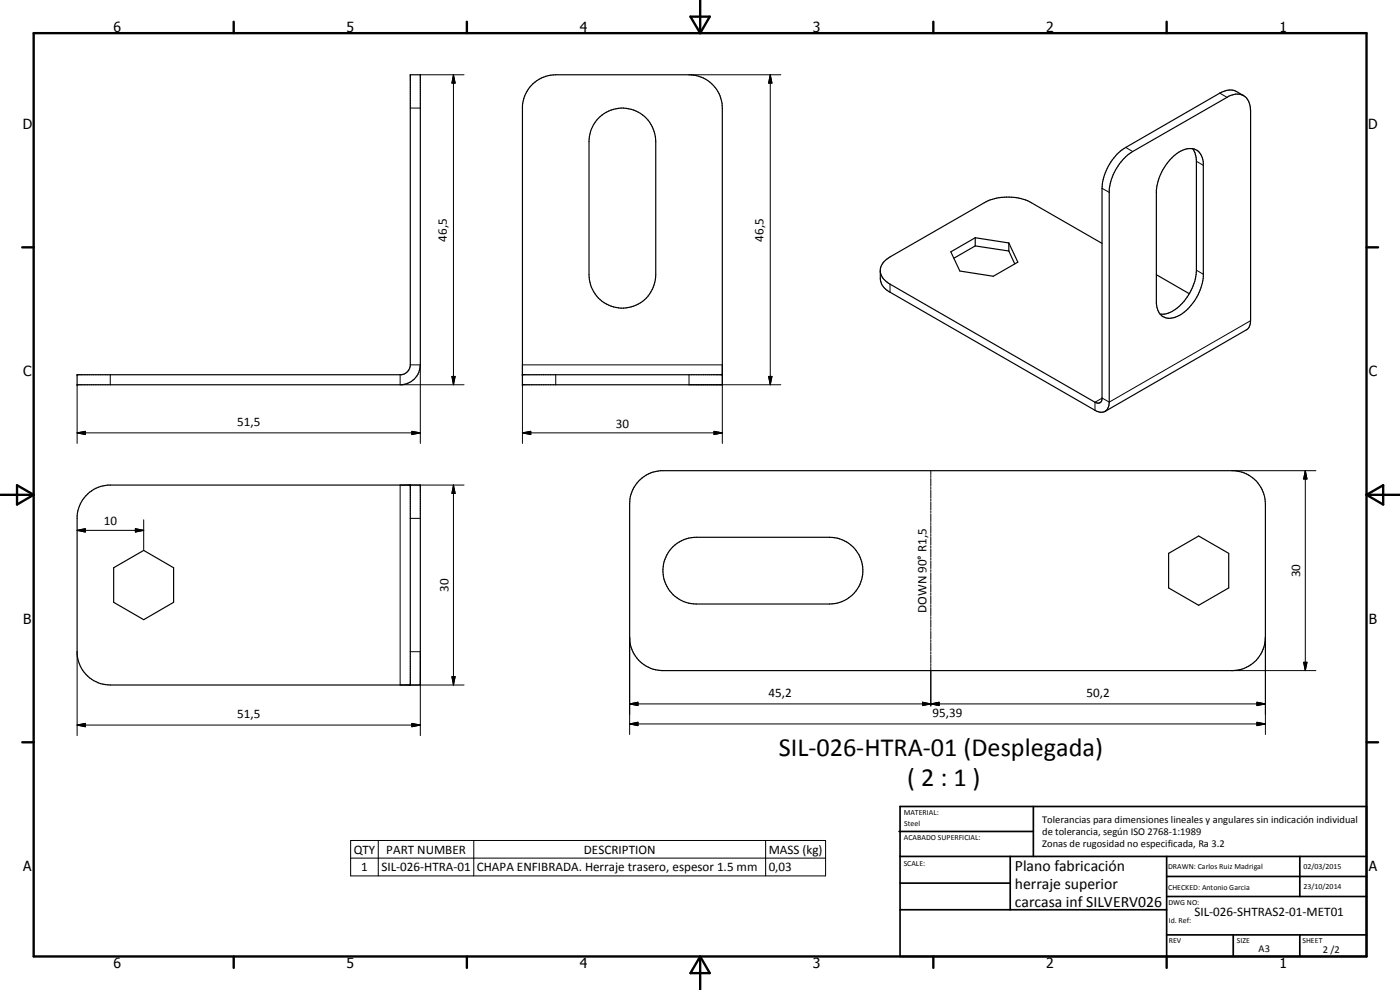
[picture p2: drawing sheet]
<svg xmlns="http://www.w3.org/2000/svg" width="420mm" height="297mm" viewBox="0 0 420 297" stroke-linecap="round" stroke-linejoin="round" font-family="sans-serif">
<g fill="none" stroke="#000" stroke-width=".35">
<path d="M160 25.1a10.3 10.3 0 0 1 6.8-2.7h40a10 10 0 0 1 10 10v83h-60v-83.7a10.2 10.2 0 0 1 3.2-6.6zM179.6 35.5a10 10 0 0 1 10.9-2.3 10 10 0 0 1 6.3 9.3v40a10 10 0 0 1-10 10 10 10 0 0 1-10-10v-40a10 10 0 0 1 2.8-7zM373.2 28.7a5.8 5.8 0 0 0-3.7-1.7l-1.4 .1-2 .8-28.2 16.3a15.5 15.5 0 0 0-7.2 12.3v63.3a1.27 1.27 0 0 1-.7 1.1 1.27 1.27 0 0 1-1.4-.2l-61.5-35.4a5 5 0 0 1-2.9-3.9M337.9 47l2-1.5 28.3-16.3a4.2 4.2 0 0 1 6.4 .9l.5 1.4 .2 1.8v62.9l-.3 1.7-.7 .9-42.7 24.6 1-1.1 .3-1.7v-63.5a16.1 16.1 0 0 1 5-10.1zM351.2 47.9a7.7 7.7 0 0 1 7.2-3.2 4.4 4.4 0 0 1 2.7 4.3v33.9a15 15 0 0 1-8.3 12.3 3.9 3.9 0 0 1-5.7-3.5l-.1-34.6a16.3 16.3 0 0 1 4.2-9.2zM357.9 44.6l.7 1.2 .5 2.6v32.7a15.1 15.1 0 0 1-8.5 12.8l-1 .3h-1.5M292.7 71.3l-7.3 4.3 2.7 5.7 10 1.6 7.4-4.2-2.7-5.8M292.7 71.3l10.1 1.6M292.7 71.3v2.5M292.7 73.8l10.1 1.5M292.7 73.8l-6.4 3.7M302.8 72.9v2.4"/>
<path d="M302.8 75.3l1.7 3.9M330.7 73l-21.2-12.2a15.6 15.6 0 0 0-14.1 0l-28.3 16.3a5 5 0 0 0-2.9 3.8v2.7a4.9 4.9 0 0 0 2.9 4.1l61.5 35.4a2.99 2.99 0 0 0 3 .3M347 82.4l9.9 5.7M23.1 112.4h97.4a3.1 3.1 0 0 0 2.6-2.9v-87.1h3v87.1a6.1 6.1 0 0 1-5.4 5.9h-97.6zM156.8 112.4h60M25.8 148.7a10 10 0 0 1 6.6-3.2h93.7v60h-93a10 10 0 0 1-10-9.2v-41.5a10.2 10.2 0 0 1 2.7-6.1zM123.1 145.5v60M191.6 144.4a10 10 0 0 1 6.6-3.2h172.3a10 10 0 0 1 9.3 10v40a10 10 0 0 1-10.1 10h-170.7a10 10 0 0 1-10-10v-40a10 10 0 0 1 2.6-6.8zM34.1 170.3l9-5.2 9 5.2v10.4l-9 5.2-9-5.2zM202 164a10 10 0 0 1 6.9-2.8h40.1a10 10 0 0 1 9.9 10 10 10 0 0 1-9.9 10h-40.1a10 10 0 0 1-9.2-6.3 10 10 0 0 1 2.3-10.9zM350.7 166l9-5.2 9.1 5.2v10.4l-9.1 5.2-9-5.2z"/>
</g>
<g fill="#000">
<circle cx="23.1" cy="112.4" r=".18"/>
<circle cx="23.1" cy="115.4" r=".18"/>
<circle cx="156.8" cy="112.4" r=".18"/>
<circle cx="156.8" cy="115.4" r=".18"/>
<circle cx="216.8" cy="112.4" r=".18"/>
<circle cx="123.1" cy="145.5" r=".18"/>
<circle cx="126.1" cy="145.5" r=".18"/>
</g>
<g fill="none" stroke="#000" stroke-width=".3">
<path d="M123.1 32.4h3M126.1 22.4h13.2M136.1 22.4l.5 2.5h-1zM136.1 22.4v93M206.8 22.4h27.5M231.2 22.4l.5 2.5h-1zM231.2 22.4v93M366.1 27.9l2.1 1.3M330.7 56.5l2.2 1.2M337.9 44.2l2 1.3M359.1 48.4l2 1.2M267.1 85.3v2.4"/>
<path d="M359.1 81.1l2 1.2M375.3 96.2l-42.4 24.4-2.2-1.1-2.1 1.2v2.4M23.1 115.4v17.7M33.1 112.4v3M120.1 112.4v3h19.2M123.1 109.5h3v23.6M135.6 112.9h1l-.5 2.5zM166.8 112.4v3M206.8 112.4v3h27.5M230.7 112.9h1l-.5 2.5zM23.1 129.9l2.5-.5v1zM23.1 129.9h103"/>
<path d="M123.6 129.4l2.5 .5-2.5 .5zM156.8 129.9l2.5-.5v1zM156.8 133.1v-23.6h60v23.6M156.8 129.9h60M214.3 129.4l2.5 .5-2.5 .5zM23.1 159.1l2.5-.5v1zM23.1 159.1h20M40.6 158.6l2.5 .5-2.5 .5zM43.1 156v9.1M123.1 155.5h3M136.1 145.5l.5 2.5h-1zM136.1 145.5v60"/>
<path d="M139.3 145.5h-19.2v60h19.2M279.3 141.2v1.2M279.3 142.7v.6M279.3 143.6v2.3M279.3 146.2v.6M279.3 147.1v2.4M279.3 149.7v.6M279.3 150.6v2.4M279.3 153.3v.5M279.3 154.2v2.3M279.3 156.8v.6M279.3 157.7v2.3"/>
<path d="M369.7 141.2h25.2M391.7 141.2l.5 2.5h-1zM391.7 141.2v60M279.3 160.3v.6M279.3 161.2v2.4M279.3 163.9v.6M279.3 164.8v2.3M279.3 167.4v.6M279.3 168.3v2.3M279.3 170.9v.6M279.3 171.8v2.4M279.3 174.5v.5"/>
<path d="M279.3 175.3v2.4M279.3 178v.6M279.3 178.9v2.3M23.1 195.5v25.2M123.1 195.5h3v25.2M189 191.2v29.2M279.3 181.5v.6M279.3 182.4v2.3M279.3 185v.6M279.3 185.9v2.4M279.3 188.6v.5M279.3 189.4v2.4"/>
<path d="M279.3 192.1v.6M279.3 193v2.3M279.3 195.6v.6M279.3 196.5v2.4M279.3 199.1v.7M379.8 191.2v29.2M391.2 198.7h1l-.5 2.5zM23.1 217.6l2.5-.6v1.1zM23.1 217.6h103M123.6 217l2.5 .6-2.5 .5zM135.6 203h1l-.5 2.5zM189 211.2l2.5-.5v1z"/>
<path d="M189 217.2l2.5-.5v1zM189 211.2h190.8M189 217.2h190.8M276.8 210.7l2.5 .5-2.5 .5zM276.8 210.7l5 1v-1l-5 1zM279.3 211.2l2.5-.5v1zM279.3 200v11.8M369.7 201.2h25.2M377.2 216.7l2.6 .5-2.6 .5zM377.2 210.7l2.6 .5-2.6 .5zM105.2 252.2h142.6v10.6h-142.6zM105.2 257.5h142.6"/>
<path d="M113.5 252.2v10.6M142.2 252.2v10.6M229.8 252.2v10.6"/>
</g>
<g fill="none" stroke="#000" stroke-width=".71">
<path d="M10.1 9.9h400v277.1h-400zM70.1 6.5v3.4M140.1 6.5v3.4M207.2 5h5.8l-2.9 4.9zM210.1 0v9.9M280.1 6.5v3.4M350.1 6.5v3.4M6.7 74.2h3.4M410.1 74.2h3.5M.1 148.5h10M5.1 145.6l5 2.9-5 2.9zM410.1 148.5h10"/>
<path d="M410.1 148.5l5-2.9v5.8zM6.7 222.7h3.4M410.1 222.7h3.5M70.1 287v3.4M140.1 287v3.4M210.1 287v10M210.1 287l2.9 5h-5.8zM280.1 287v3.4M350.1 287v3.4"/>
</g>
<g fill="none" stroke="#000" stroke-width=".51">
<path d="M269.8 249.5h40.3M270.1 242h140v45h-140zM270.1 257h140M303.2 257v16M310.1 242v15M350.1 257v30M390.1 257v12M270.1 265h33.1M270.1 273h80M350.1 269h60M350.1 263h60M350.1 280.5h60"/>
<path d="M370.1 280.5v6.5M390.1 280.5v6.5"/>
</g>
<g fill="#000">
<path d="M136.1 22.4l.5 2.5h-1zM231.2 22.4l.5 2.5h-1zM135.6 112.9h1l-.5 2.5zM230.7 112.9h1l-.5 2.5zM23.1 129.9l2.5-.5v1zM123.6 129.4l2.5 .5-2.5 .5zM156.8 129.9l2.5-.5v1zM214.3 129.4l2.5 .5-2.5 .5zM23.1 159.1l2.5-.5v1zM40.6 158.6l2.5 .5-2.5 .5zM136.1 145.5l.5 2.5h-1zM391.7 141.2l.5 2.5h-1z"/>
<path d="M391.2 198.7h1l-.5 2.5zM23.1 217.6l2.5-.6v1.1zM123.6 217l2.5 .6-2.5 .5zM135.6 203h1l-.5 2.5zM189 211.2l2.5-.5v1zM189 217.2l2.5-.5v1zM276.8 210.7l2.5 .5-2.5 .5zM279.3 211.2l2.5-.5v1zM377.2 216.7l2.6 .5-2.6 .5zM377.2 210.7l2.6 .5-2.6 .5z"/>
</g>
<g font-size="7.9">
<text x="233.7" y="226.7">SIL-026-HTRA-01 (Desplegada)</text>
<text x="272.3" y="235.7">( 2 : 1 )</text>
</g>
<g font-size="4.7">
<text x="304.6" y="261.2">Plano fabricación</text>
<text x="304.6" y="266.6">herraje superior</text>
<text x="304.6" y="272">carcasa inf SILVERV026</text>
</g>
<g font-size="4.2">
<text x="34" y="9.6">6</text>
<text x="104" y="9.6">5</text>
<text x="174" y="9.6">4</text>
<text x="244" y="9.6">3</text>
<text x="314" y="9.6">2</text>
<text x="384" y="9.6">1</text>
<text x="6.8" y="38.7">D</text>
<text x="410.6" y="38.7">D</text>
<text x="7" y="112.9">C</text>
<text x="410.8" y="112.9">C</text>
<text x="7" y="187.1">B</text>
<text x="410.8" y="187.1">B</text>
<text x="7" y="261.4">A</text>
<text x="410.8" y="261.4">A</text>
<text x="34" y="290.4">6</text>
<text x="104" y="290.4">5</text>
<text x="174" y="290.4">4</text>
<text x="244" y="290.4">3</text>
<text x="314" y="290.4">2</text>
<text x="384" y="290.4">1</text>
</g>
<g font-size="3.9">
<text x="134.1" y="72.5" transform="rotate(-90 134.1 72.5)">46,5</text>
<text x="229.1" y="72.5" transform="rotate(-90 229.1 72.5)">46,5</text>
<text x="71.2" y="127.8">51,5</text>
<text x="184.8" y="128.4">30</text>
<text x="31.1" y="157.6">10</text>
<text x="390.2" y="173.2" transform="rotate(-90 390.2 173.2)">30</text>
<text x="134.6" y="177.5" transform="rotate(-90 134.6 177.5)">30</text>
<text x="278" y="183.9" transform="rotate(-90 278 183.9)">DOWN 90° R1,5</text>
<text x="230.7" y="209.2">45,2</text>
<text x="326.1" y="209.2">50,2</text>
<text x="71.2" y="215.4">51,5</text>
<text x="279.9" y="215.1">95,39</text>
<text x="106.2" y="256.1">QTY</text>
<text x="115.9" y="256.1">PART NUMBER</text>
<text x="175.2" y="256.1">DESCRIPTION</text>
<text x="230.7" y="256.2">MASS (kg)</text>
<text x="108.4" y="261.4">1</text>
<text x="114.5" y="261.4">SIL-026-HTRA-01</text>
<text x="143.1" y="261.5">CHAPA ENFIBRADA. Herraje trasero, espesor 1.5 mm</text>
<text x="230.7" y="261.4">0,03</text>
<text x="358.5" y="275">SIL-026-SHTRAS2-01-MET01</text>
</g>
<g font-size="3.1">
<text x="312.7" y="246.8">Tolerancias para dimensiones lineales y angulares sin indicación individual</text>
<text x="312.7" y="250.4">de tolerancia, según ISO 2768-1:1989</text>
<text x="312.7" y="254">Zonas de rugosidad no especificada, Ra 3.2</text>
<text x="377.7" y="285.6">A3</text>
<text x="397" y="285.9">2 /2</text>
</g>
<g font-size="2.4">
<text x="271.2" y="244.4">MATERIAL:</text>
<text x="271.3" y="252">ACABADO SUPERFICIAL:</text>
<text x="271.4" y="247.9">Steel</text>
<text x="271.2" y="259.7">SCALE:</text>
<text x="350.6" y="260.8">DRAWN: Carlos Ruiz Madrigal</text>
<text x="391.2" y="260.6">02/03/2015</text>
<text x="350.6" y="267">CHECKED: Antonio Garcia</text>
<text x="391.2" y="266.7">23/10/2014</text>
<text x="350.6" y="271.4">DWG NO:</text>
<text x="350.8" y="276.9">Id. Ref:</text>
<text x="350.8" y="282.8">REV</text>
<text x="371.2" y="282.9">SIZE</text>
<text x="390.9" y="282.9">SHEET</text>
</g>
</svg>
